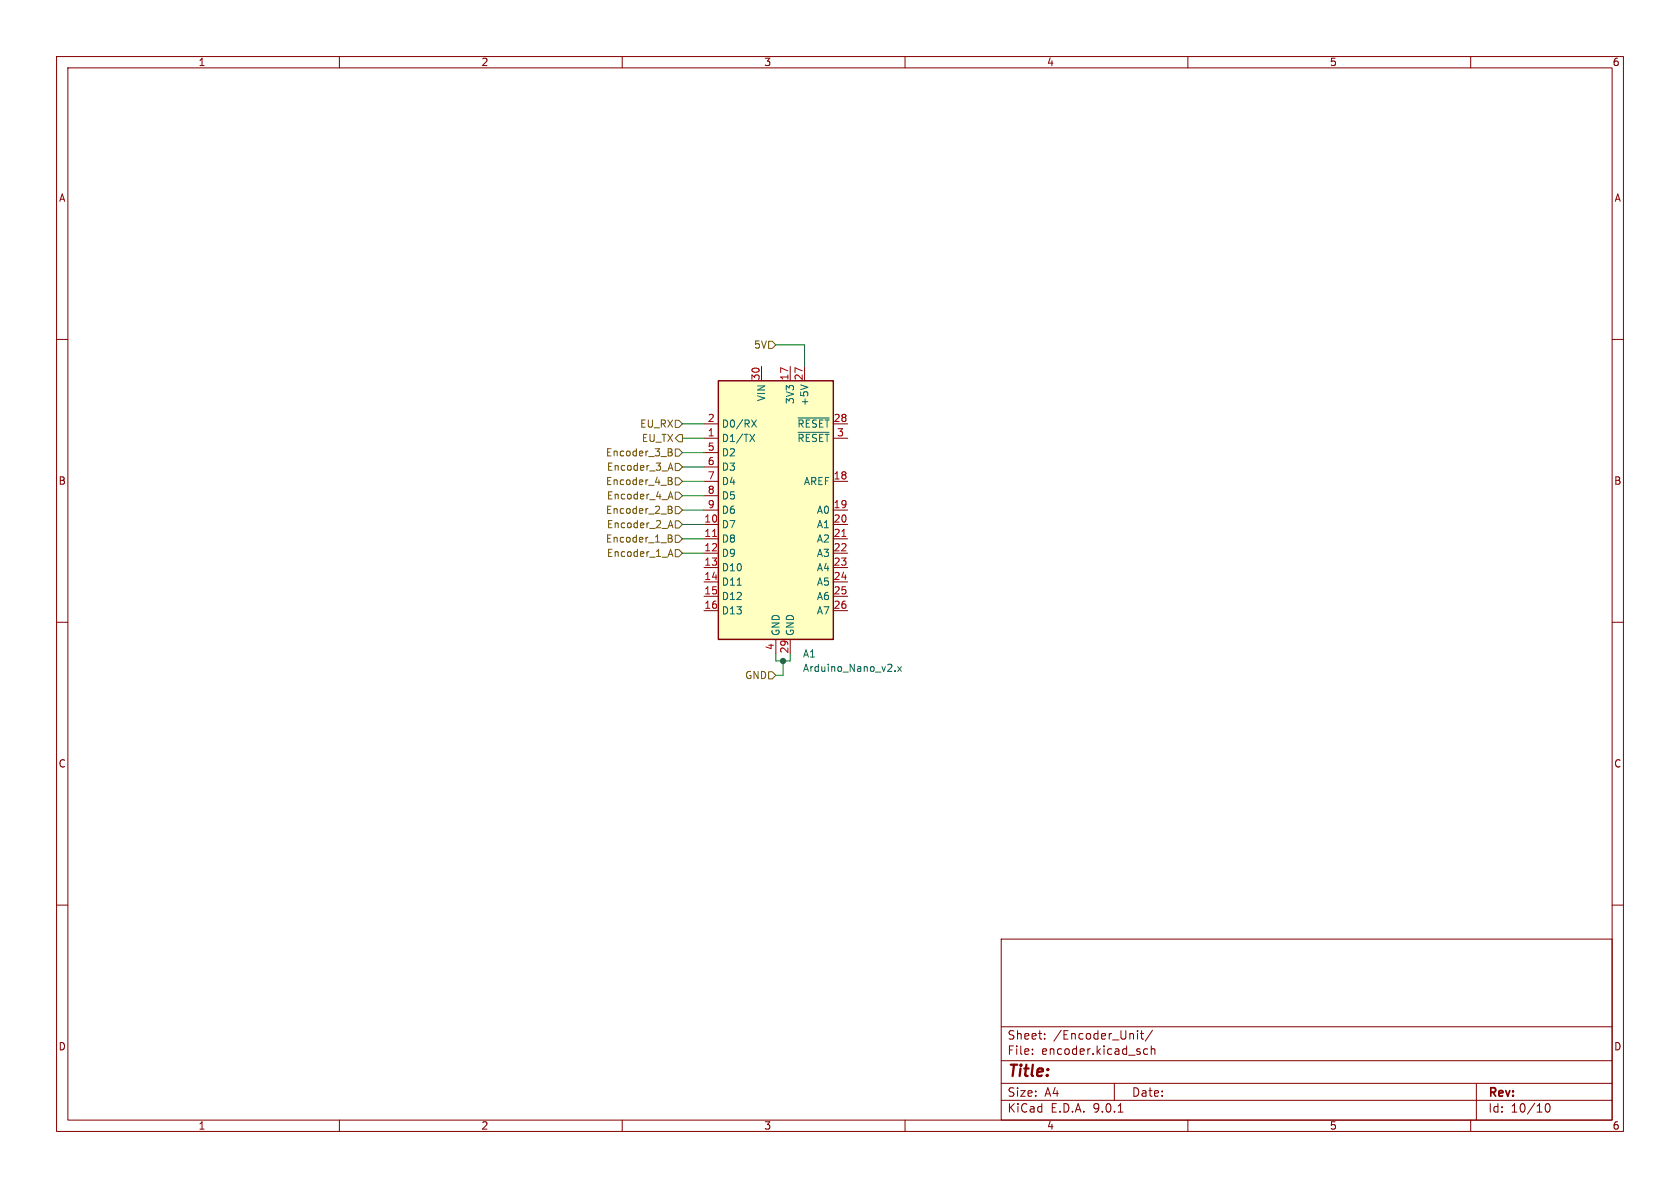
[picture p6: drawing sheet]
<svg xmlns="http://www.w3.org/2000/svg" width="297mm" height="210mm" viewBox="0 0 297 210" stroke-linecap="round" stroke-linejoin="round" font-family="sans-serif">
<g fill="none" stroke="#840000" stroke-width=".18">
<path d="M10 10h277v190h-277zM12 12h273v186h-273zM60 10v2M110 10v2M160 10v2M210 10v2M260 10v2M10 60h2M285 60h2M10 110h2M285 110h2M10 160h2"/>
<path d="M177 166h108v32h-108zM285 160h2M60 198v2M110 198v2M160 198v2M177 194.5h108M177 191.5h108M177 187.5h108M177 181.5h108M182.5 186.3v.1M182.5 185.5v.1M184.7 183.6v.1"/>
<path d="M184.7 182.8v.1M197 191.5v3M197.7 196.6h.8M201.1 182.2v.1M201.1 182.7v1M201.6 182.7h.6M201.8 182.2v1.3l.4 .2M202.9 185.5l-.4-.1-.3 .3v.4l.1 .2h.6M203.5 185.5l.2-.1 .4 .1 .1 .9M203.5 184.9v1.5M203.7 182.1l-1.2 2M210 198v2"/>
<path d="M260 198v2M261 191.5v6.5M273.3 195.2l.2-.1a.81 .81 0 0 1 .6 .6 .81 .81 0 0 1-.3 .8l-.1 .1a.81 .81 0 0 1-.4-1.4z"/>
</g>
<path d="M127 67.3h20.3v45.7h-20.3z" fill="#ffffc2"/>
<path d="M127 67.3h20.3v45.7h-20.3z" fill="none" stroke="#840000" stroke-width=".25"/>
<g fill="none" stroke="#840000" stroke-width=".18">
<path d="M124.5 74.9h2.5M124.5 77.5h2.5M134.6 64.8v2.5M139.7 64.8v2.5M142.2 64.8v2.5M147.3 74.9h2.6M147.3 77.5h2.6M124.5 80h2.5M124.5 82.6h2.5M124.5 85.1h2.5M124.5 87.6h2.5M124.5 90.2h2.5"/>
<path d="M124.5 92.7h2.5M124.5 95.3h2.5M124.5 97.8h2.5M147.3 85.1h2.6M147.3 90.2h2.6M147.3 92.7h2.6M147.3 95.3h2.6M147.3 97.8h2.6M124.5 100.3h2.5M124.5 102.9h2.5M124.5 105.4h2.5M124.5 108h2.5"/>
<path d="M137.2 113v2.6M139.7 113v2.6M147.3 100.3h2.6M147.3 102.9h2.6M147.3 105.4h2.6M147.3 108h2.6"/>
</g>
<path d="M132.6 76.8l.8 1.2M132.9 74.2l.8 1.3M133.4 76.8l-.8 1.2M133.7 74.2l-.8 1.3M141.1 73.9h5.5M141.1 76.4h5.5M141.5 68l1.3 .5M130.3 103.4h.8M158.2 118.6v.1M158.7 117.8l.7 .9M159.4 117.8l-.7 .9" fill="none" stroke="#006464" stroke-width=".18"/>
<path d="M126 94.8h.7M148.8 94.8h.8" fill="none" stroke="#a90000" stroke-width=".18"/>
<g fill="none" stroke="#725600" stroke-width=".18">
<path d="M118.1 79.3l.6 .1 .1 .3-.3 .2M118.1 79.9h.4M118.5 79.9l.3 .3v.3l-.7 .1M119.4 79.4h.6l.6 .6-.6 .6h-.6zM119.4 74.3h.6l.6 .6-.6 .7h-.6zM119.4 77.5l.6-.7h.6v1.3h-.6zM135.9 60.3h.6l.7 .7-.7 .6h-.6zM118.1 93.3l.4-1.3 .5 1.3M118.1 84.4l.6 .1 .1 .3-.3 .2M118.1 89.5l.6 .1 .1 .2-.3 .3M118.1 94.6l.6 .1 .1 .2-.3 .3M118.1 83.1l.4-1.2 .5 1.2"/>
<path d="M118.1 90.1h.4M118.1 88.2l.4-1.3 .5 1.3M118.1 98.4l.4-1.3 .5 1.3M118.1 95.2h.4M118.1 85h.4M118.2 92.9h.6M118.2 82.8h.6M118.2 87.8h.6M118.2 98h.6M118.5 85l.3 .2v.3l-.7 .2M118.5 90.1l.3 .2v.3l-.7 .1M118.5 95.2l.3 .2v.3l-.7 .1"/>
<path d="M119.4 92.1h.6l.6 .6-.6 .6h-.6zM119.4 81.9h.6l.6 .7-.6 .6h-.6zM119.4 89.5h.6l.6 .7-.6 .6h-.6zM119.4 87h.6l.6 .6-.6 .7h-.6zM119.4 97.2h.6l.6 .6-.6 .6h-.6zM119.4 94.6h.6l.6 .7-.6 .6h-.6zM119.4 84.5h.6l.6 .6-.6 .6h-.6zM135.9 118.7h.6l.7 .7-.7 .6h-.6z"/>
</g>
<g fill="none" stroke="#009600" stroke-width=".18">
<path d="M120.6 74.9h3.9M120.6 77.5h3.9M137.2 61h5v3.8M120.6 82.6h3.9M120.6 85.1h3.9M120.6 90.2h3.9M120.6 80h3.9M120.6 87.6h3.9M120.6 92.7h3.9M120.6 97.8h3.9M120.6 95.3h3.9M137.2 115.6v1.2h2.5v-1.2"/>
<path d="M138.4 116.8v2.6h-1.2"/>
</g>
<circle cx="138.4" cy="116.8" r=".46" fill="#009600" stroke="#009600" stroke-width=".18"/>
<text font-size="2.8" fill="#840000" x="178" y="190.9">Title:</text>
<g font-size="2.1" fill="#840000">
<text x="178" y="184">Sheet:</text>
<text x="186.2" y="184">/Encoder_Unit/</text>
<text x="178" y="186.7">File:</text>
<text x="184.1" y="186.7">encoder.kicad_sch</text>
<text x="178" y="196.9">KiCad</text>
<text x="178" y="194.1">Size:</text>
<text x="184.7" y="194.1">A4</text>
<text x="185.7" y="196.9">E.D.A.</text>
<text x="193.3" y="196.9">9.0.1</text>
<text x="200" y="194.1">Date:</text>
<text x="263" y="194.3">Rev:</text>
<text x="263" y="196.9">Id:</text>
<text x="267.1" y="196.9">10/10</text>
</g>
<g font-size="1.8" fill="#840000">
<text x="35" y="11.9">1</text>
<text x="85" y="11.9">2</text>
<text x="135" y="11.9">3</text>
<text x="185" y="11.9">4</text>
<text x="235" y="11.9">5</text>
<text x="285" y="11.9">6</text>
<text x="10.3" y="35.9">A</text>
<text x="285.3" y="35.9">A</text>
<text x="10.3" y="85.9">B</text>
<text x="285.3" y="85.9">B</text>
<text x="10.3" y="135.9">C</text>
<text x="285.3" y="135.9">C</text>
<text x="10.3" y="185.9">D</text>
<text x="285.3" y="185.9">D</text>
<text x="35" y="199.9">1</text>
<text x="85" y="199.9">2</text>
<text x="135" y="199.9">3</text>
<text x="185" y="199.9">4</text>
<text x="235" y="199.9">5</text>
<text x="285" y="199.9">6</text>
</g>
<g font-size="1.8" fill="#725600">
<text x="133.2" y="61.8">5V</text>
<text x="113.1" y="75.8">EU_RX</text>
<text x="107" y="80.9">Encoder_3_B</text>
<text x="107.2" y="83.4">Encoder_3_A</text>
<text x="113.4" y="78.3">EU_TX</text>
<text x="107" y="86">Encoder_4_B</text>
<text x="107.2" y="88.5">Encoder_4_A</text>
<text x="107" y="91">Encoder_2_B</text>
<text x="107.2" y="93.6">Encoder_2_A</text>
<text x="107" y="96.1">Encoder_1_B</text>
<text x="107.2" y="98.7">Encoder_1_A</text>
<text x="131.6" y="120.2">GND</text>
</g>
<g font-size="1.8" fill="#a90000">
<text x="134.4" y="67.4" transform="rotate(-90 134.4 67.4)">30</text>
<text x="139.4" y="67.4" transform="rotate(-90 139.4 67.4)">17</text>
<text x="142" y="67.4" transform="rotate(-90 142 67.4)">27</text>
<text x="125" y="74.7">2</text>
<text x="125" y="77.2">1</text>
<text x="147.3" y="74.7">28</text>
<text x="147.9" y="77.2">3</text>
<text x="125" y="79.8">5</text>
<text x="125" y="82.3">6</text>
<text x="125" y="84.8">7</text>
<text x="125" y="87.4">8</text>
<text x="125" y="89.9">9</text>
<text x="147.3" y="84.8">18</text>
<text x="147.3" y="89.9">19</text>
<text x="124.4" y="92.5">10</text>
<text x="124.4" y="95">11</text>
<text x="147.3" y="92.5">20</text>
<text x="147.3" y="95">21</text>
<text x="124.4" y="97.5">12</text>
<text x="124.4" y="100.1">13</text>
<text x="147.3" y="97.5">22</text>
<text x="147.3" y="100.1">23</text>
<text x="124.4" y="102.6">14</text>
<text x="124.4" y="105.2">15</text>
<text x="124.4" y="107.7">16</text>
<text x="147.3" y="102.6">24</text>
<text x="147.3" y="105.2">25</text>
<text x="147.3" y="107.7">26</text>
<text x="136.9" y="115" transform="rotate(-90 136.9 115)">4</text>
<text x="139.4" y="115.6" transform="rotate(-90 139.4 115.6)">29</text>
</g>
<g font-size="1.8" fill="#006464">
<text x="135.5" y="71" transform="rotate(-90 135.5 71)">VIN</text>
<text x="140.6" y="71.5" transform="rotate(-90 140.6 71.5)">3V3</text>
<text x="143.1" y="71.9" transform="rotate(-90 143.1 71.9)">+5V</text>
<text x="127.5" y="75.8">D0/RX</text>
<text x="140.9" y="75.8">~{RESET}</text>
<text x="127.5" y="78.3">D1/TX</text>
<text x="127.5" y="80.9">D2</text>
<text x="127.5" y="83.4">D3</text>
<text x="140.9" y="78.3">~{RESET}</text>
<text x="127.5" y="86">D4</text>
<text x="127.5" y="88.5">D5</text>
<text x="142" y="86">AREF</text>
<text x="127.5" y="91">D6</text>
<text x="127.5" y="93.6">D7</text>
<text x="144.3" y="91">A0</text>
<text x="144.3" y="93.6">A1</text>
<text x="127.5" y="96.1">D8</text>
<text x="127.5" y="98.7">D9</text>
<text x="127.5" y="101.2">D10</text>
<text x="144.3" y="96.1">A2</text>
<text x="144.3" y="98.7">A3</text>
<text x="144.3" y="101.2">A4</text>
<text x="127.5" y="103.7">D11</text>
<text x="127.5" y="106.3">D12</text>
<text x="144.3" y="103.7">A5</text>
<text x="144.3" y="106.3">A6</text>
<text x="127.5" y="108.8">D13</text>
<text x="138" y="112.5" transform="rotate(-90 138 112.5)">GND</text>
<text x="140.6" y="112.5" transform="rotate(-90 140.6 112.5)">GND</text>
<text x="144.3" y="108.8">A7</text>
<text x="141.9" y="116.4">A1</text>
<text x="141.9" y="119">Arduino_Nano_v2.x</text>
</g>
</svg>
